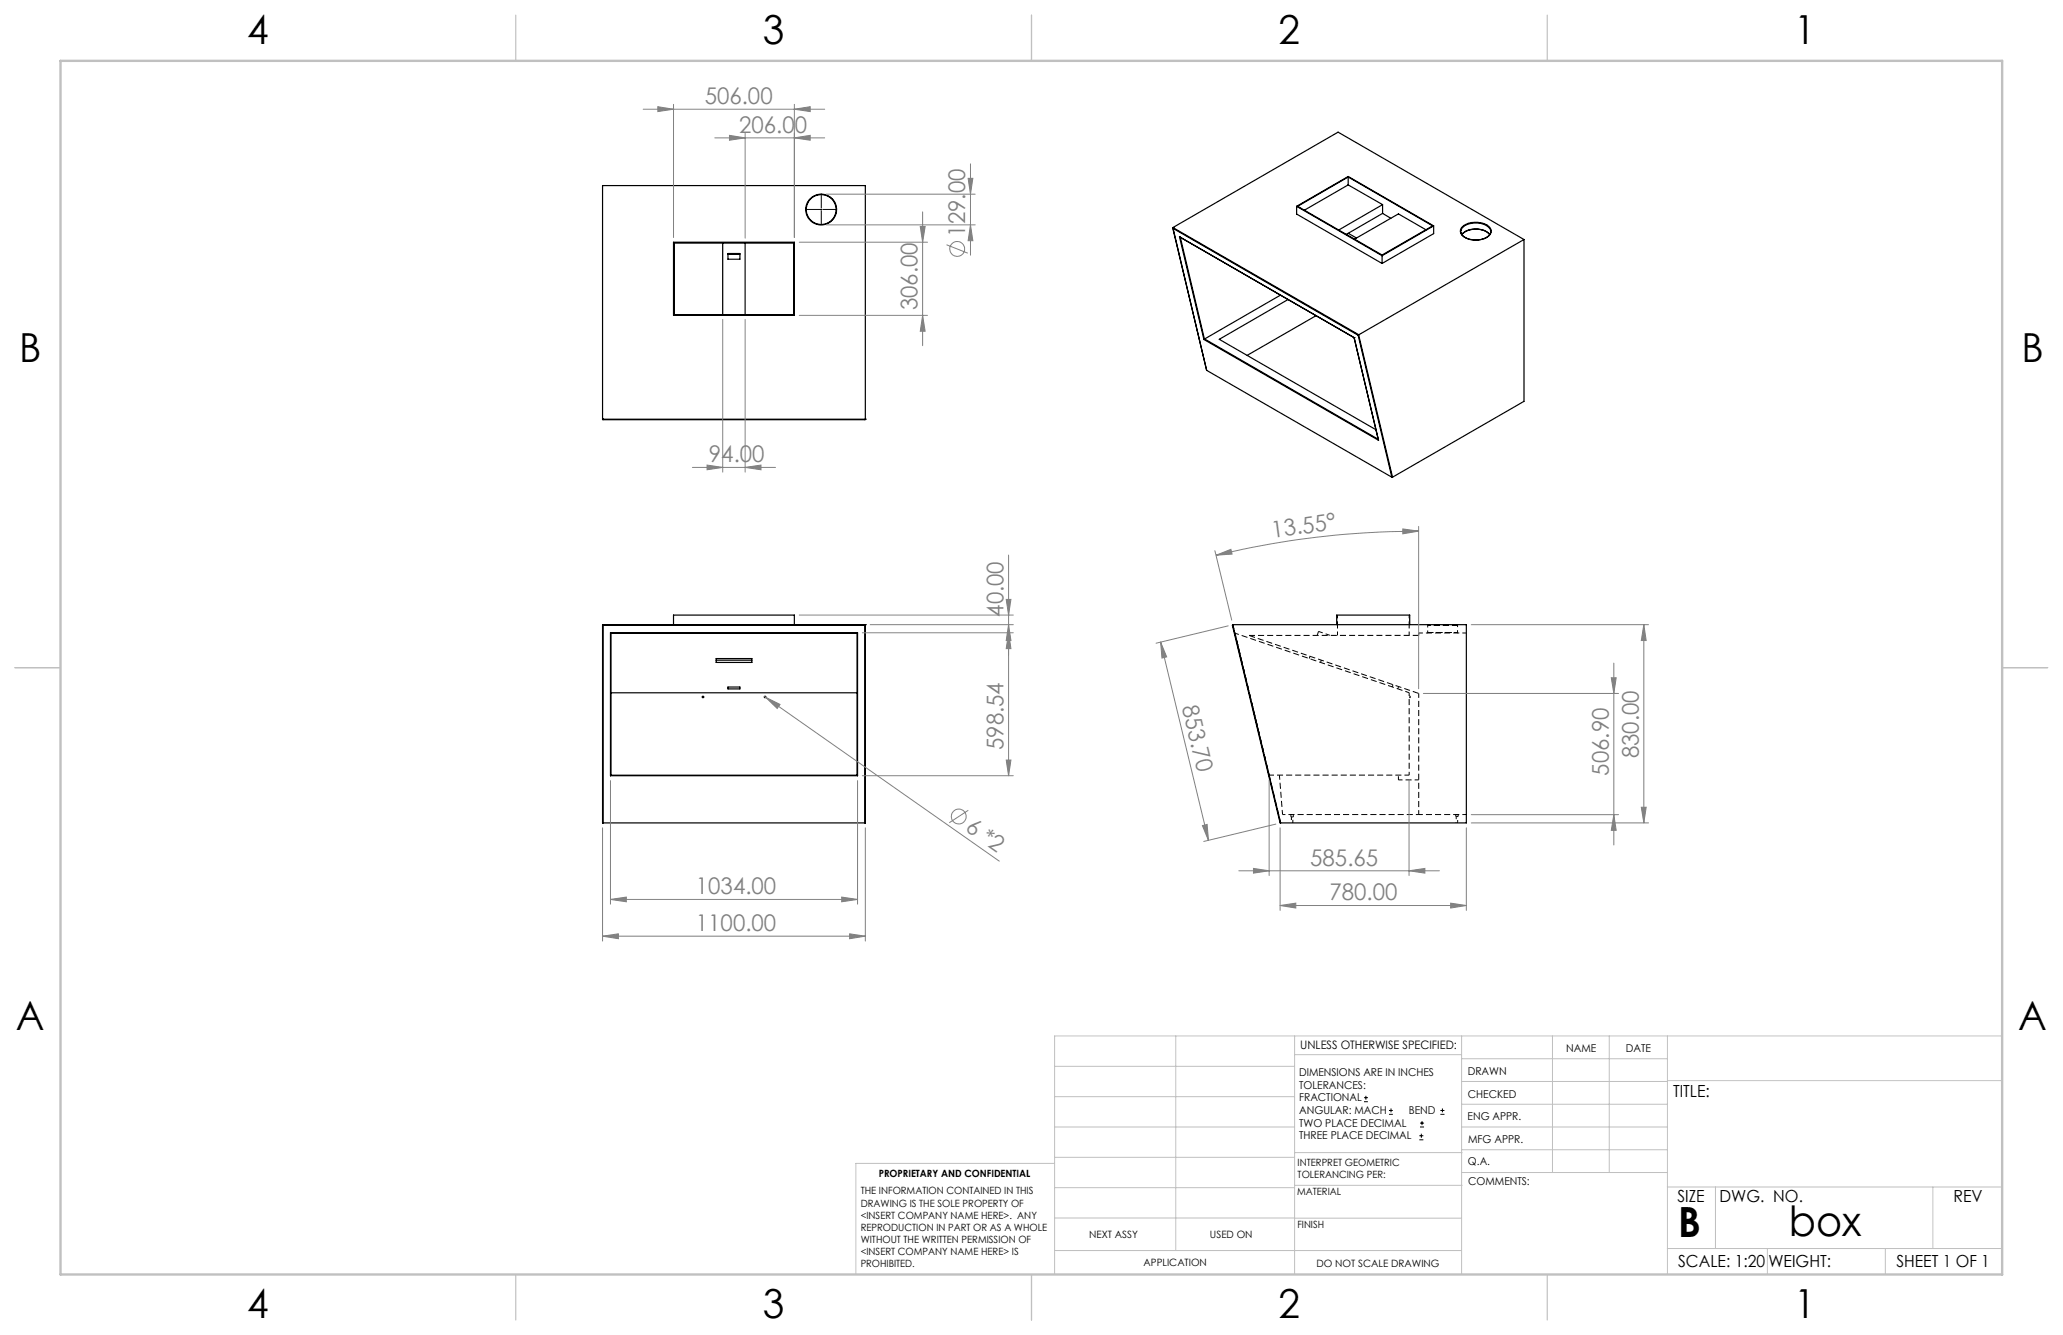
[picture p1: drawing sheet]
<svg xmlns="http://www.w3.org/2000/svg" width="432mm" height="279mm" viewBox="0 0 432 279" stroke-linecap="round" stroke-linejoin="round" font-family="sans-serif">
<g fill="none" stroke="#000" stroke-width=".25">
<path d="M282.2 38.7l7.2 4.1M282.2 37v1.7M282.2 38.7l-9.2 5.3M141 50.7h25.3v15.3h-25.3zM141.1 50.9h25v15h-25zM151.3 50.9v15M152.4 53.1h2.5v1.2h-2.5zM152.4 53.2h2.5M156 50.9v15M245.5 47.7l7.1 29.8M245.5 47.6h.1M245.5 47.6v.2"/>
<path d="M245.5 47.6l38.9 22.5M245.5 47.6l34.6-19.9 38.9 22.4M245.5 47.8l38.8 22.4M245.5 47.8l7.1 29.7M246.9 49.6h.1M246.9 49.6l36.5 21.1M246.9 49.6l5.1 21.4M247.1 49.7l5 21.3M271.4 43.2v1.6l17.9 10.3M271.4 43.2l17.9 10.3M271.4 43.2l10.8-6.3 17.9 10.4M271.6 43.2l10.6-6.2 17.7 10.3-10.6 6.1z"/>
<path d="M282.2 48.8l1.7 1M289.3 53.5v1.6M289.4 42.8v1.9M289.4 44.7l1.7 1M289.4 42.8l-9.2 5.4M289.4 44.7l-7.6 4.4M298.4 48.1l-5.7-3.3-9.2 5.3M300.1 47.3v1.6l-10.8 6.2M300.1 47.3l-10.8 6.2M306 47.8a4.3 4.3 0 0 1 5.9 .1 1.36 1.36 0 0 1-1 1.9 4.4 4.4 0 0 1-4.9-.7l-.2-.7zM306.3 47.2a4.7 4.7 0 0 1 5.6 .4 1.48 1.48 0 0 1-1 2.2 4.3 4.3 0 0 1-5.1-.9 1.23 1.23 0 0 1 .5-1.7zM311.8 49.1a4.3 4.3 0 0 0-5.8 0 4.3 4.3 0 0 1 5.5-.4l.3 .4"/>
<path d="M319 50.1l-34.6 20M319 50.1v33.9l-27.5 15.9M252 71l36.5 21.1M252.1 71h.1M252.1 71h-.1M252.1 70.9l36.4 21M252.6 77.5h.1M252.6 77.5l38.7 22.4M268 61.8l-15.9 9.1M269.6 62.7l-14.4 8.3 32.8 18.9M275.4 66.1l-14.3 8.3M283.4 70.7h.1"/>
<path d="M283.4 70.7l5.1 21.4M284.3 70.2l7 29.7M284.4 70.1l-.1 .1M284.4 70.1l7.1 29.8M284.4 70.1h.1M126.1 87.7l.1 .1h54.9v-.1M126.1 87.7h.1M126.1 87.7v-48.9h55v48.9M126.1 87.7h55M181.1 87.7h.1M288.5 92.1h.1M291.3 99.9h.2"/>
<path d="M126.1 130.7h.1M126.1 130.7l.1 .2M126.1 130.7v41.5h.1M126.1 130.7h55M126.2 130.9h54.8M126.2 130.9v41.3M127.8 132.4l.1 .1M127.8 132.4v29.9M127.8 132.4h51.7M127.9 132.5v29.7M127.9 132.5h51.5M141 130.7v-2h25.3v2"/>
<path d="M149.9 137.8h7.5v.8h-7.5zM149.9 138.2h7.5M179.4 132.5v29.7M179.5 132.4l-.1 .1M179.5 132.4v29.9M181 130.9v41.3M181.1 130.7l-.1 41.5M181.1 130.7l-.1 .2M181.1 130.7h.1M258 130.7h48.9v41.5h-38.9M258 130.7l10 41.5M279.8 130.7v-2h15.3v2"/>
<path d="M127.9 145h51.5M152.4 143.8h2.5v.4h-2.5zM126.2 172.2h54.8M127.8 162.3h51.7M127.9 162.2l-.1 .1M127.9 162.2h51.5M179.4 162.2l.1 .1"/>
<circle cx="171.9" cy="43.9" r="3.2"/>
<circle cx="171.9" cy="43.8" r="3.1"/>
<circle cx="147.1" cy="145.9" r=".14"/>
<circle cx="160.1" cy="145.9" r=".14"/>
</g>
<path d="M258.5 132.5l7.1 29.7M279.9 128.7v2M294.9 128.7v2M265.6 162.2l-7.1-29.7M270.3 171v1.2M270.6 172.2v-1.2M294.9 162.2v-17.2" fill="none" stroke="#000" stroke-width=".21" stroke-dasharray="1.3 .6" stroke-dashoffset=".6" stroke-linecap="butt"/>
<g fill="none" stroke="#000" stroke-width=".21" stroke-dasharray="1.3 .6" stroke-linecap="butt">
<path d="M258.4 132.4v.1M258.5 132.5h-.1M261.4 133l35.5 12.1M274.2 137.4l-.2 .4M276.6 138.2l-.2 .4M296.9 132.5v.5M296.9 133h-35.5M298.7 130.7l.1 .1M298.8 132.4l-.1 .1M305.1 130.8l.1-.1M305.2 132.5l-.1-.1M291.6 143.3l-.2 .5"/>
<path d="M292.7 143.7l-.1 .5M294.9 146h.3M295.2 145.8v-.1M295.2 146v-.2M295.2 145.7h-.3M265.6 162.2v.1M265.7 162.2h-.1M270.2 171h.5M270.2 170.5v.5M270.7 171v-.5M304.7 170.9h.5M304.7 170.5v.4"/>
<path d="M305.2 170.9v-.4"/>
</g>
<path d="M276 132.2l-.3 .8M296.9 132.5h10M294.9 145l-36.4-12.5M292.7 163.2h4.2M296.9 170.5h10" fill="none" stroke="#000" stroke-width=".21" stroke-dasharray="1.3 .6" stroke-dashoffset=".4" stroke-linecap="butt"/>
<path d="M278.3 133l-2.3-.9M296.9 145.1v25.4M268.4 170.5l-.6-8.3M294.9 162.2h-29.2" fill="none" stroke="#000" stroke-width=".21" stroke-dasharray="1.3 .6" stroke-dashoffset=".3" stroke-linecap="butt"/>
<path d="M268.4 170.5h28.5M304.8 170.9v1.3M305.1 172.2v-1.3" fill="none" stroke="#000" stroke-width=".21" stroke-dasharray="1.3 .6" stroke-dashoffset=".7" stroke-linecap="butt"/>
<path d="M279.9 133v-2.3M294.9 133v-2.3M292.7 163.2v-1" fill="none" stroke="#000" stroke-width=".21" stroke-dasharray="1.3 .6" stroke-dashoffset=".5" stroke-linecap="butt"/>
<path d="M298.8 132.4h6.3h-6.3M305.1 130.8h-6.3h6.3" fill="none" stroke="#000" stroke-width=".21" stroke-dasharray="1.3 .6" stroke-dashoffset=".1" stroke-linecap="butt"/>
<path d="M268.1 172.2l-10-41.5" fill="none" stroke="#000" stroke-width=".21" stroke-dasharray="1.3 .6" stroke-dashoffset=".2" stroke-linecap="butt"/>
<path d="M298.8 130.8v1.6M305.1 132.4v-1.6" fill="none" stroke="#000" stroke-width=".21" stroke-dasharray="1.3 .6" stroke-dashoffset=".8" stroke-linecap="butt"/>
<g fill="none" stroke="#808080" stroke-width=".21">
<path d="M134.6 22.9h38M137.7 22.3l3.3 .6-3.3 .5zM141 21.8v27.9M149.6 28.9h23M152.7 28.3l3.3 .6-3.3 .5zM156 27.9v21.9M166.3 22.9l3.3-.6v1.1zM166.3 21.8v27.9M166.3 28.9l3.3-.6v1.1zM202.6 37.3h1l-.5 3.3zM203.1 34.3v19.1M167.3 50.7h26.8"/>
<path d="M172.9 40.6h31.2M172.9 47.1h31.2M192.6 47.4h1l-.5 3.3zM193.1 44.3v28.1M198.1 51.2l4.5 1.8M203.1 47.1l.5 3.3h-1zM151.3 66.9v31.9M156 66.9v31.9M167.3 66h26.8M193.1 66l.5 3.3h-1zM144.9 97.8h17.4M148 97.3l3.3 .5-3.3 .5z"/>
<path d="M156 97.8l3.3-.5v1zM211.1 116.2v46.1M254.3 115.3l3.5 14.5M254.5 116.2l3.1-1.2 .3 1zM293.6 110.7l3.3 .5-3.3 .5zM296.9 111.2a181.5 181.5 0 0 0-42.4 5M296.9 110.2v33.9M167.3 128.7h44.8M180.5 132.4h31.6M182.1 130.7h30M210.6 125.4h1l-.5 3.3zM211.1 132.4l.5 3.3h-1z"/>
<path d="M211.1 130.7l.5 3.4h-1zM242.9 134.4l1.3 3.1-1 .2zM242.9 134.4l10 41.5M257.1 131l-15.1 3.6M307.9 130.7h37.2M337.8 138.8v38M344.1 130.7l.5 3.4h-1.1zM344.1 130.7v41.5M160 145.8l.3 .1M160.3 145.9l3 1.5-.6 .9zM160.3 145.9l48.9 34.3M210.6 159.1h1l-.5 3.2z"/>
<path d="M297.9 145.1h40.9M337.3 141.9h1l-.5 3.2zM126.1 173.2v23.8M127.8 163.4v25.8M179.5 163.4v25.8M180.5 162.3h31.6M181.1 173.2v23.8M202.7 169.6l-4 2.6M251.7 172.8l1-.3 .2 3.4zM265.6 163.2v20M267.1 172.5l-15.1 3.6M267.9 173.2v17.3"/>
<path d="M294.9 163.2v20M306.9 173.2v17.3M307.9 172.2h37.2M307.9 170.5h30.9M337.8 170.5l.5 3.3h-1zM343.5 168.9h1.1l-.5 3.3zM126.1 195.9l3.3-.5v1.1zM126.1 195.9h55M127.8 188.2l3.3-.5v1zM127.8 188.2h51.7M176.2 187.7l3.3 .5-3.3 .5zM177.8 195.4l3.3 .5-3.3 .6z"/>
<path d="M259.3 182.2h42M262.4 181.8l3.2 .4-3.2 .5zM267.9 189.5l3.3-.5v1zM267.9 189.5h39M294.9 182.2l3.3-.4v.9zM303.6 189l3.3 .5-3.3 .5z"/>
<circle cx="200.4" cy="52.1" r="1.56"/>
<circle cx="200.7" cy="170.9" r="1.56"/>
</g>
<g fill="none" stroke="#000" stroke-width=".21">
<path d="M171.8 43.9h.2M171.9 43.7v.3M147 145.9h.2M147.1 145.7v.3M160 145.9h.3M160.1 145.7v.3M285.5 230.6h.8M285.5 229.7h.8M285.9 229.3v.9M290.7 233.2h.8M290.7 232.4h.8M291.1 232v.8"/>
<path d="M297.1 238.5h.8M297.1 237.7h.8M297.2 235.9h.9M297.2 235.1h.9M297.5 237.3v.8M297.6 234.6v.9M301.5 233.2h.8M301.5 232.4h.8M301.9 232v.8"/>
</g>
<path d="M171.6 43.8h-3M171.9 43.6v-3M171.9 44.1v3M172.1 43.8h3" fill="none" stroke="#000" stroke-width=".21" stroke-dasharray="15.2 1.3 1.3 1.3" stroke-linecap="butt"/>
<g fill="none" stroke="#c0c0c0" stroke-width=".21">
<path d="M246.1 216.8v44.9M271 216.8v49.9M305.9 216.8v49.9M324.9 216.8v28.6M336.8 216.8v28.6M349 216.8v49.9M419.1 216.8h-198.4v49.9M220.7 235.9h50.3M220.7 229.5h50.3M220.7 223.2h50.3M271 220.7h34.9M305.9 231.1h43.1"/>
<path d="M305.9 226.3h43.1M305.9 221.6h43.1M305.9 235.9h43.1M349 226.2h70.1M220.7 254.9l85.2 .1M220.7 248.6h50.3M220.7 242.2h50.3M220.7 243.5h-41.6v23.2M271 248.1h35M271 241.2h35M305.9 240.6h43.1M306 245.4h43"/>
<path d="M349 248.4h70.1M359.1 248.4v12.9M404.6 248.4v12.9M220.7 261.7h85.2M349 261.3h70.1M369.9 261.3v5.4M394.6 261.3v5.4"/>
</g>
<path d="M108 3.2v9.5M215.9 3.2v9.5M323.8 3.2v9.5M3.1 139.7h9.6M419.1 139.7h9.5M108 266.7v9.6M215.9 266.7v9.6M323.8 266.7v9.6" fill="none" stroke="#c0c0c0" stroke-width=".25"/>
<path d="M12.7 12.7h406.4v254h-406.4z" fill="none" stroke="#c0c0c0" stroke-width=".5"/>
<g fill="#808080">
<path d="M160.3 145.9l3 1.5-.6 .9z"/>
<path d="M176.2 187.7l3.3 .5-3.3 .5zM127.8 188.2l3.3-.5v1zM294.9 182.2l3.3-.4v.9zM262.4 181.8l3.2 .4-3.2 .5zM166.3 22.9l3.3-.6v1.1zM137.7 22.3l3.3 .6-3.3 .5z"/>
<path d="M267.9 189.5l3.3-.5v1zM303.6 189l3.3 .5-3.3 .5z"/>
<path d="M126.1 195.9l3.3-.5v1.1zM177.8 195.4l3.3 .5-3.3 .6z"/>
<path d="M152.7 28.3l3.3 .6-3.3 .5zM166.3 28.9l3.3-.6v1.1z"/>
<path d="M156 97.8l3.3-.5v1zM148 97.3l3.3 .5-3.3 .5z"/>
<path d="M293.6 110.7l3.3 .5-3.3 .5zM254.5 116.2l3.1-1.2 .3 1z"/>
<path d="M193.1 66l.5 3.3h-1zM192.6 47.4h1l-.5 3.3z"/>
<path d="M211.1 132.4l.5 3.3h-1zM210.6 159.1h1l-.5 3.2zM344.1 130.7l.5 3.4h-1.1zM343.5 168.9h1.1l-.5 3.3zM337.3 141.9h1l-.5 3.2zM337.8 170.5l.5 3.3h-1zM202.6 37.3h1l-.5 3.3zM203.1 47.1l.5 3.3h-1z"/>
<path d="M210.6 125.4h1l-.5 3.3zM211.1 130.7l.5 3.4h-1z"/>
<path d="M242.9 134.4l1.3 3.1-1 .2zM251.7 172.8l1-.3 .2 3.4z"/>
</g>
<g font-size="8.7">
<text x="351.3" y="258.9">B</text>
<text x="374.4" y="258.8">box</text>
</g>
<g font-size="8.4">
<text x="51.7" y="9.2">4</text>
<text x="159.7" y="9.2">3</text>
<text x="267.6" y="9.2">2</text>
<text x="375.6" y="9.2">1</text>
<text x="4" y="75.9">B</text>
<text x="423.1" y="75.9">B</text>
<text x="3.3" y="215.6">A</text>
<text x="422.4" y="215.6">A</text>
<text x="51.7" y="275.9">4</text>
<text x="159.7" y="275.9">3</text>
<text x="267.6" y="275.9">2</text>
<text x="375.6" y="275.9">1</text>
</g>
<g font-size="4.8" fill="#808080">
<text x="147.5" y="21.8">506.00</text>
<text x="154.7" y="27.8">206.00</text>
<text x="202" y="49.5" transform="rotate(-90 202 49.5)">129.00</text>
<text x="192.1" y="64.9" transform="rotate(-90 192.1 64.9)">306.00</text>
<text x="148.4" y="96.7">94.00</text>
<text x="266.4" y="112.5" transform="rotate(-8 266.4 112.5)">13.55°</text>
<text x="210" y="129.1" transform="rotate(-90 210 129.1)">40.00</text>
<text x="247.4" y="148" transform="rotate(76 247.4 148)">853.70</text>
<text x="210" y="157" transform="rotate(-90 210 157)">598.54</text>
<text x="343" y="158.7" transform="rotate(-90 343 158.7)">830.00</text>
<text x="336.7" y="162.3" transform="rotate(-90 336.7 162.3)">506.90</text>
<text x="201.8" y="173.7" transform="rotate(35 201.8 173.7)">6 *2</text>
<text x="274.2" y="181.1">585.65</text>
<text x="145.7" y="187.1">1034.00</text>
<text x="278.3" y="188.4">780.00</text>
<text x="145.7" y="194.8">1100.00</text>
</g>
<g font-size="3.5">
<text x="350.2" y="229.5">TITLE:</text>
<text x="351.1" y="251.5">SIZE</text>
<text x="359.9" y="251.6">DWG. NO.</text>
<text x="408.9" y="251.7">REV</text>
<text x="351.2" y="265.1">SCALE: 1:20</text>
<text x="370.1" y="265.2">WEIGHT:</text>
<text x="396.9" y="265.1">SHEET 1 OF 1</text>
</g>
<text font-size="2.4" x="272.2" y="219.6">UNLESS OTHERWISE SPECIFIED:</text>
<g font-size="2.3">
<text x="327.8" y="220.1">NAME</text>
<text x="340.3" y="220.1">DATE</text>
<text x="271.9" y="225.2">DIMENSIONS ARE IN INCHES</text>
<text x="271.9" y="227.9">TOLERANCES:</text>
<text x="307.2" y="224.9">DRAWN</text>
<text x="271.9" y="230.5">FRACTIONAL</text>
<text x="271.9" y="233.2">ANGULAR: MACH</text>
<text x="294.9" y="233.2">BEND</text>
<text x="307.3" y="229.8">CHECKED</text>
<text x="271.9" y="235.8">TWO PLACE DECIMAL</text>
<text x="271.9" y="238.5">THREE PLACE DECIMAL</text>
<text x="307.2" y="234.4">ENG APPR.</text>
<text x="307.3" y="239.2">MFG APPR.</text>
<text x="307.3" y="243.9">Q.A.</text>
<text x="307.3" y="248.1">COMMENTS:</text>
</g>
<g font-size="2.1">
<text x="271.6" y="244.1">INTERPRET GEOMETRIC</text>
<text x="180.2" y="250">THE INFORMATION CONTAINED IN THIS</text>
<text x="183.9" y="246.4">PROPRIETARY AND CONFIDENTIAL</text>
<text x="271.5" y="250.1">MATERIAL</text>
<text x="271.6" y="246.6">TOLERANCING PER:</text>
<text x="180.2" y="252.5">DRAWING IS THE SOLE PROPERTY OF</text>
<text x="180.2" y="255">&lt;INSERT COMPANY NAME HERE&gt;. ANY</text>
<text x="180.2" y="257.6">REPRODUCTION IN PART OR AS A WHOLE</text>
<text x="271.5" y="257">FINISH</text>
<text x="180.2" y="260.1">WITHOUT THE WRITTEN PERMISSION OF</text>
<text x="180.2" y="262.6">&lt;INSERT COMPANY NAME HERE&gt; IS</text>
<text x="227.9" y="259.2">NEXT ASSY</text>
<text x="253.3" y="259.2">USED ON</text>
<text x="180.2" y="265.1">PROHIBITED.</text>
<text x="239.3" y="265">APPLICATION</text>
<text x="275.5" y="265.1">DO NOT SCALE DRAWING</text>
</g>
</svg>
